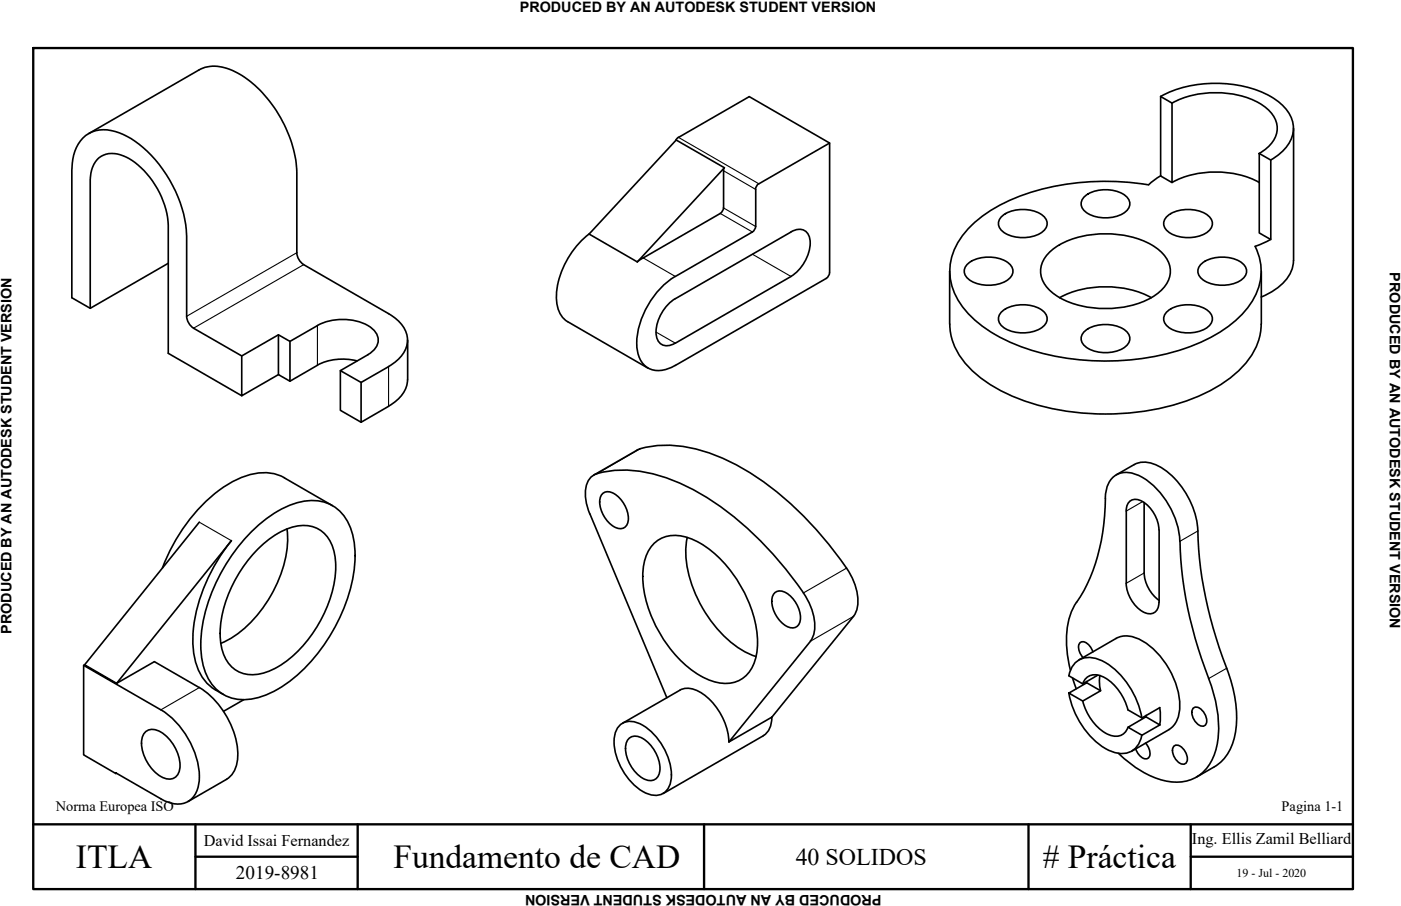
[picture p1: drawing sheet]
<svg xmlns="http://www.w3.org/2000/svg" width="432mm" height="279mm" viewBox="0 0 432 279" stroke-linecap="round" stroke-linejoin="round" font-family="sans-serif">
<!-- layer: MD_Visible -->
<g fill="none" stroke="#000" stroke-width=".51">
<path d="M357.7 29.8a37.4 37.4 0 0 1 33.9 0 11.8 11.8 0 0 1 7 10.4 12.3 12.3 0 0 1-7 9.2M357.7 29.8l3.5 2v24.5l-3.5-2zM361.2 31.8a29.6 29.6 0 0 1 26.9 0 8.8 8.8 0 0 1 5.3 9.4 10.6 10.6 0 0 1-5.3 6.1M398.7 39.6v40.8a11.5 11.5 0 0 1-6.1 9.2l-3.9 2M27.3 41.2l34-19.6a12 12 0 0 1 11.9 .9 38.5 38.5 0 0 1 18.3 33.5v21.9l.2 1.2 .6 1.2 1.3 1.3 26.2 15.1a9.5 9.5 0 0 1 5.7 9.3 10.4 10.4 0 0 1-5.8 7l-8.4 4.9-6.4-3.6 8.5-4.9M209.1 42.3l-.7 .8M209.1 42.4l21.8-12.6 24.8 14.3v40l-.2 .8-.8 .9-46.5 26.9M223 52.7v11.4l-.2 .8-.5 .7-24.1 13.9M223.2 51.7l-.2 1M232.9 58.4v11.5M233.9 56.6l-.6 .6-.4 1.2M255.7 44.1l-21.8 12.6"/>
<path d="M357.7 54.2l-3.7 2.8a76.5 76.5 0 0 0-44.4 5.5 32.2 32.2 0 0 0-15 13.5 17.5 17.5 0 0 0 3.3 20.1 47.4 47.4 0 0 0 24.3 13.1 77.1 77.1 0 0 0 50-4.7 31.1 31.1 0 0 0 14.9-13.7 16.5 16.5 0 0 0-.3-14.8M361.2 56.3a29.6 29.6 0 0 1 26.9 0M388.1 47.3l3.6 2.1v24.5l-3.6-2.1zM181.5 72.2a26.3 26.3 0 0 0-10 20 8.1 8.1 0 0 0 3.5 7l24.7 14.3M181.6 72.2l26.8-29 14.9 8.5-26.9 29.1M181.6 72.2l14.8 8.6M198.2 79.5l-1.8 1.2M231.9 71.5l-23.7 13.8M232.9 69.8l-.2 .8-.8 .9M243.8 71.5a3.6 3.6 0 0 1 4.2-.4 3.6 3.6 0 0 1 1.7 3.8 13.1 13.1 0 0 1-5.9 10.3M243.8 71.5l-35.6 20.6M308.5 67a10.6 10.6 0 0 1 13.5 0 3.1 3.1 0 0 1-1.5 5 11 11 0 0 1-12-1.1 2.78 2.78 0 0 1 0-3.9z"/>
<path d="M323 78.3a23.9 23.9 0 0 1 16.8-6.2 27.1 27.1 0 0 1 17.6 5.2 7.8 7.8 0 0 1 0 12.7 28 28 0 0 1-21.2 4.9 20.7 20.7 0 0 1-14-6.9 7.3 7.3 0 0 1 .8-9.7zM334 60.9a10.6 10.6 0 0 1 13.4 0 3.1 3.1 0 0 1-1.4 5 11 11 0 0 1-12-1.1 2.78 2.78 0 0 1 0-3.9zM359.4 67a10.6 10.6 0 0 1 13.5 0 3.1 3.1 0 0 1-1.4 5 11 11 0 0 1-12.1-1.1 2.78 2.78 0 0 1 0-3.9zM391.6 73.8l-4.7 2.2M27.8 95.1v-38.6a10.3 10.3 0 0 1 2.7-7.8 7.7 7.7 0 0 1 8.4-.2 26 26 0 0 1 13 22.7v37.8l22.6 13M51.9 81.2l-24.1 13.9-5.7-3.3v-39a14 14 0 0 1 4.3-11 11 11 0 0 1 11.6-.3 37.3 37.3 0 0 1 18.1 22.7 33.1 33.1 0 0 1 1.4 10v23.3l.5 1.8 .7 1.1 .9 .8M208.1 85.2a25.7 25.7 0 0 0-11.8 22.2 6.8 6.8 0 0 0 6.6 6.9 10.8 10.8 0 0 0 5.2-1.6M208.1 92.1a12.8 12.8 0 0 0-5.8 11.4 3.3 3.3 0 0 0 4.9 2.8l.9-.5M243.8 85.3l-35.6 20.5M292.7 83.7v16.3M292.7 100a20.4 20.4 0 0 0 8.2 15.5 57.4 57.4 0 0 0 30.1 11.6 74.8 74.8 0 0 0 41.4-6.3 29.6 29.6 0 0 0 15.3-15.2l.9-3.7 .1-1.9M298 81.7a10.6 10.6 0 0 1 13.4 0 3.1 3.1 0 0 1-1.4 5 11 11 0 0 1-12-1.1 2.78 2.78 0 0 1 0-3.9z"/>
<path d="M308.5 96.4a10.6 10.6 0 0 1 13.5 0 3.1 3.1 0 0 1-1.5 5 11 11 0 0 1-12-1.1 2.78 2.78 0 0 1 0-3.9zM326.6 91.8a31.3 31.3 0 0 1 28.3 0M359.4 96.4a10.6 10.6 0 0 1 13.5 0 3.1 3.1 0 0 1-1.4 5 11 11 0 0 1-12.1-1.1 2.78 2.78 0 0 1 0-3.9zM370 81.7a10.6 10.6 0 0 1 13.4 0 3.1 3.1 0 0 1-1.4 5 11 11 0 0 1-12-1.1 2.78 2.78 0 0 1 0-3.9zM388.7 83.7v16.3M59.6 101.2l14.9 8.6 11.3-6.5 3.6 2 8.4-4.9a16.6 16.6 0 0 1 16.6 .6 4.4 4.4 0 0 1 0 7.7l-1 .7M74.5 109.8v12.2l11.3-6.5M85.8 103.3v12.2l3.6 2.1v-12.3M97.8 112.6l-8.4 5M104.9 114.3v12.2l6.4 3.7M110 111.3a17.3 17.3 0 0 0-12.2 1.3M125.6 117.1a10 10 0 0 1-5.9 8.2l-8.4 4.9v-12.3"/>
<path d="M125.6 104.9v12.2M334 102.5a10.6 10.6 0 0 1 13.4 0 3.1 3.1 0 0 1-1.4 5 11 11 0 0 1-12-1.1 2.78 2.78 0 0 1 0-3.9zM196.3 138.9l-13.3 7.6M197.2 138.4a38.2 38.2 0 0 1 26.3 3.2 93.8 93.8 0 0 1 35 30.2 22.9 22.9 0 0 1 5.9 12.3 8.2 8.2 0 0 1-1.4 6l-25.1 31-13.2 7.7 25.1-31.1M197.2 138.4l-.9 .4M87.6 147.4l14.9 8.6M87.7 147.3a15.2 15.2 0 0 0-14.3 .4 47.1 47.1 0 0 0-20.3 20.8l-3 6.6M181.8 158.5l23.7 56.7M183.9 146.1a6 6 0 0 0-3.5 6.8 17.1 17.1 0 0 0 1.4 5.6M184 146.1a38.2 38.2 0 0 1 26.2 3.2 93.8 93.8 0 0 1 35 30.2l2.4 3.3M185.9 152.1a3.4 3.4 0 0 1 4.1 .6 9 9 0 0 1 3.4 8.8 2.59 2.59 0 0 1-4.2 .9 9 9 0 0 1-4.1-9.2zM340.7 153.7a7.2 7.2 0 0 1 5.4-7.9 12.5 12.5 0 0 1 9.6 4.2 25.8 25.8 0 0 1 7.9 16.9"/>
<path d="M340.7 153.7a57.6 57.6 0 0 1-8.9 32.1M344 146.4l5.6-3.1a8.1 8.1 0 0 1 8 .7 25.7 25.7 0 0 1 11.7 22.6 127.3 127.3 0 0 0 8.8 39.5M348.1 154.7a3.6 3.6 0 0 1 4.9 .5 11.6 11.6 0 0 1 4.3 8.2l-.1 22.3a3.1 3.1 0 0 1-1.5 3.3 3.1 3.1 0 0 1-3.6-.4 11.1 11.1 0 0 1-5-8.7v-22.3a4 4 0 0 1 1-2.9zM352.6 155v21.7a11.2 11.2 0 0 0 4.6 8.4M61.4 161l-35.3 44M77.2 164.3a30.7 30.7 0 0 1 17.7-9.9 12.3 12.3 0 0 1 13.3 8.9 35.1 35.1 0 0 1-1.7 23 52.5 52.5 0 0 1-20.8 26.2 18 18 0 0 1-15.5 2.3 14 14 0 0 1-8-11.7 44.6 44.6 0 0 1 6.7-27.7l3.8-5.9zM79.8 169.1a23.1 23.1 0 0 1 12.4-7 9.3 9.3 0 0 1 10.6 7.3 29.5 29.5 0 0 1-3.1 20.2 36.4 36.4 0 0 1-15.8 16.9 11 11 0 0 1-12.4-.8 14.9 14.9 0 0 1-3.6-12.2 40.8 40.8 0 0 1 11.9-24.4zM88.4 163.1a36 36 0 0 1-7.6 24.6 31.1 31.1 0 0 1-12.7 10.7M201.7 167.5a10.1 10.1 0 0 1 10.7-1.5 34.1 34.1 0 0 1 17.3 17.4 31.3 31.3 0 0 1 3.5 18.4 9.6 9.6 0 0 1-10.9 8.9 25.5 25.5 0 0 1-15-9.8 37.5 37.5 0 0 1-9.1-25.1 12.7 12.7 0 0 1 3.5-8.3zM211.8 165.8a31.8 31.8 0 0 0 4.7 21.7 33.4 33.4 0 0 0 15.3 14.5l1.2 .5M363.7 166.9a123.4 123.4 0 0 0 8.8 42.4M238.9 182.7a3.4 3.4 0 0 1 4.1 .6 9 9 0 0 1 3.4 8.8 2.59 2.59 0 0 1-4.1 .9 9 9 0 0 1-4.1-9.2z"/>
<path d="M247.6 182.8a16.3 16.3 0 0 1 3.1 13.3l-.9 1.6M331.8 185.7a23.1 23.1 0 0 0-2.8 16l.9 5M25.8 205.2v27.6l9.9 5.7M35.9 210.7l35.4-44a52.4 52.4 0 0 0-11.9 30.5 18.8 18.8 0 0 0 5 14.1l4.5 2.9M49.6 218.9a25.8 25.8 0 0 1 11.8 22.1 6.8 6.8 0 0 1-6.6 7 10.9 10.9 0 0 1-5.2-1.7l-13.9-8v.2l.2-.1M61.4 212a25.9 25.9 0 0 1 11.8 21.9 8 8 0 0 1-3.4 6.4M61.4 212l-13.8-8-11.7 6.7-9.8-5.7-.3 .2 23.8 13.7M75.1 215.8l-6.2 3.6M209.5 212.8a6.6 6.6 0 0 1 6.9 1 19.7 19.7 0 0 1 8.2 15M209.6 212.9l-17.7 10.2M329.4 213.7a25.2 25.2 0 0 0 12.5 17.8 6.7 6.7 0 0 0 8.7-1.6l1-2 .3-1.2M329.4 208.4a6.3 6.3 0 0 1 8.8-5.2 22.9 22.9 0 0 1 12.6 13.8l1.1 4.4"/>
<path d="M329.4 213.7l5.5-3.1 4.3 2.4-5.5 3.2zM330.6 209.1l1.1 3.3M332.6 203.5l11.4-6.6a8.5 8.5 0 0 1 8.7 1.1 25.3 25.3 0 0 1 10.9 20.2 8 8 0 0 1-3.3 6.8l-11.5 6.6M333.7 210.9a4 4 0 0 1 6-2.3 16.1 16.1 0 0 1 8 10.3l4.3 2.5 5.5-3.2 .2 3.2-.3 2.1M333.7 216.2a15.3 15.3 0 0 0 8.8 10.7 3.9 3.9 0 0 0 5.2-2.6M334.9 210.2v.3M336.8 201a4.1 4.1 0 0 0-3.3-3.1 2.26 2.26 0 0 0-.7 3.4l1 1.5M338.4 208.2l-4.7 2.7-4.3-2.5M339 208.3l-.1 2.5 .3 2.2M367.8 218.3a2.81 2.81 0 0 1 3.6 2.1l.3 .6a1.93 1.93 0 0 1-1.1 3 4.3 4.3 0 0 1-3-5.3zM372.5 209.2a36 36 0 0 1 2.2 22.3 12.5 12.5 0 0 1-16.8 9 32.6 32.6 0 0 1-13.2-8.2M378.1 206a36.7 36.7 0 0 1 2.2 22.1 13.7 13.7 0 0 1-6 8.4l-5.5 3.1"/>
<path d="M44.8 225.8a3.8 3.8 0 0 1 4.7-.1 12.8 12.8 0 0 1 5.9 11.4 3.3 3.3 0 0 1-4.9 2.8 12.5 12.5 0 0 1-6.8-11.8l.2-.9zM191.1 223.6a5.6 5.6 0 0 1 7 .1 19.2 19.2 0 0 1 8.8 16.6 5 5 0 0 1-7.6 4.4 18.8 18.8 0 0 1-10-17.3 6.1 6.1 0 0 1 1.8-3.8zM193.8 227.8a3.7 3.7 0 0 1 5.1 .5 10.9 10.9 0 0 1 4.2 10.4 3.1 3.1 0 0 1-5 1.3 11 11 0 0 1-5-11zM237.9 221.1a6.3 6.3 0 0 1-2.6 5.7l-30.9 17.9M347.7 224.3l5.5-3.2 4.3 2.5-5.5 3.1zM353.1 229.2a4.1 4.1 0 0 1 1 4.4 2.26 2.26 0 0 1-3.3-1.1l-.8-1.6M353.3 220.6l-.1 .4M361.9 230a2.81 2.81 0 0 1 3.6 2.1l.2 .6a1.93 1.93 0 0 1-1 3 4.3 4.3 0 0 1-3.1-5.3zM69.9 240.3l-11.9 6.9"/>
</g>
<!-- layer: MD_Visible Narrow -->
<g fill="none" stroke="#000" stroke-width=".34">
<path d="M209.1 42.4l24.8 14.3M223 52.7l9.9 5.7M91.5 77.9l-34 19.6M198.2 79.5l10 5.8M222 65.8l9.9 5.7M223 64.1l9.9 5.8M231.9 78.4l11.9 6.9M93.6 81.6l-34 19.6M97.8 100.4v12.2M119.8 113.1v12.2M202.2 102.4l6 3.4M197.2 138.4l-13.2 7.7"/>
<path d="M352.2 154.7l-5.1 2.9M61.4 161l9.9 5.8M260.9 175.2l-13.2 7.6M352.6 176.7l-5.5 3.2M369.2 163.7l-5.5 3.2M263.1 190.1l-13.3 7.6M61.4 212l-11.8 6.9M378.1 206.1l-5.6 3.2"/>
</g>
<!-- layer: Marco -->
<path d="M10.2 14.8h406.8v259.4h-406.8zM10.2 254.2h406.8M60.2 254.2v20M110.2 254.2v20M217 254.2v20M317 254.2v20M367 254.2v20M60.2 264.2h50M367 264.2h50" fill="none" stroke="#000" stroke-width=".72"/>
<g font-size="10.3">
<text x="23.4" y="267.7">ITLA</text>
<text x="121.2" y="267.7">Fundamento de CAD</text>
<text x="321.4" y="267.7"># Práctica</text>
</g>
<text font-size="7.4" x="245.2" y="266.7">40 SOLIDOS</text>
<text font-size="5.9" x="72.7" y="271.1">2019-8981</text>
<g font-size="5">
<text x="62.8" y="260.9">David Issai Fernandez</text>
<text x="367.4" y="260.4">Ing. Ellis Zamil Belliard</text>
</g>
<g font-size="4.4">
<text x="160.2" y="3.6">PRODUCED BY AN AUTODESK STUDENT VERSION</text>
<text x="428.3" y="84" transform="rotate(90 428.3 84)">PRODUCED BY AN AUTODESK STUDENT VERSION</text>
<text x="3.6" y="195.5" transform="rotate(-90 3.6 195.5)">PRODUCED BY AN AUTODESK STUDENT VERSION</text>
<text x="17.2" y="250.1">Norma Europea ISO</text>
<text x="395" y="250.1">Pagina 1-1</text>
<text x="271.7" y="275.9" transform="rotate(180 271.7 275.9)">PRODUCED BY AN AUTODESK STUDENT VERSION</text>
</g>
<text font-size="3.7" x="381.1" y="270.5">19 - Jul - 2020</text>
</svg>
